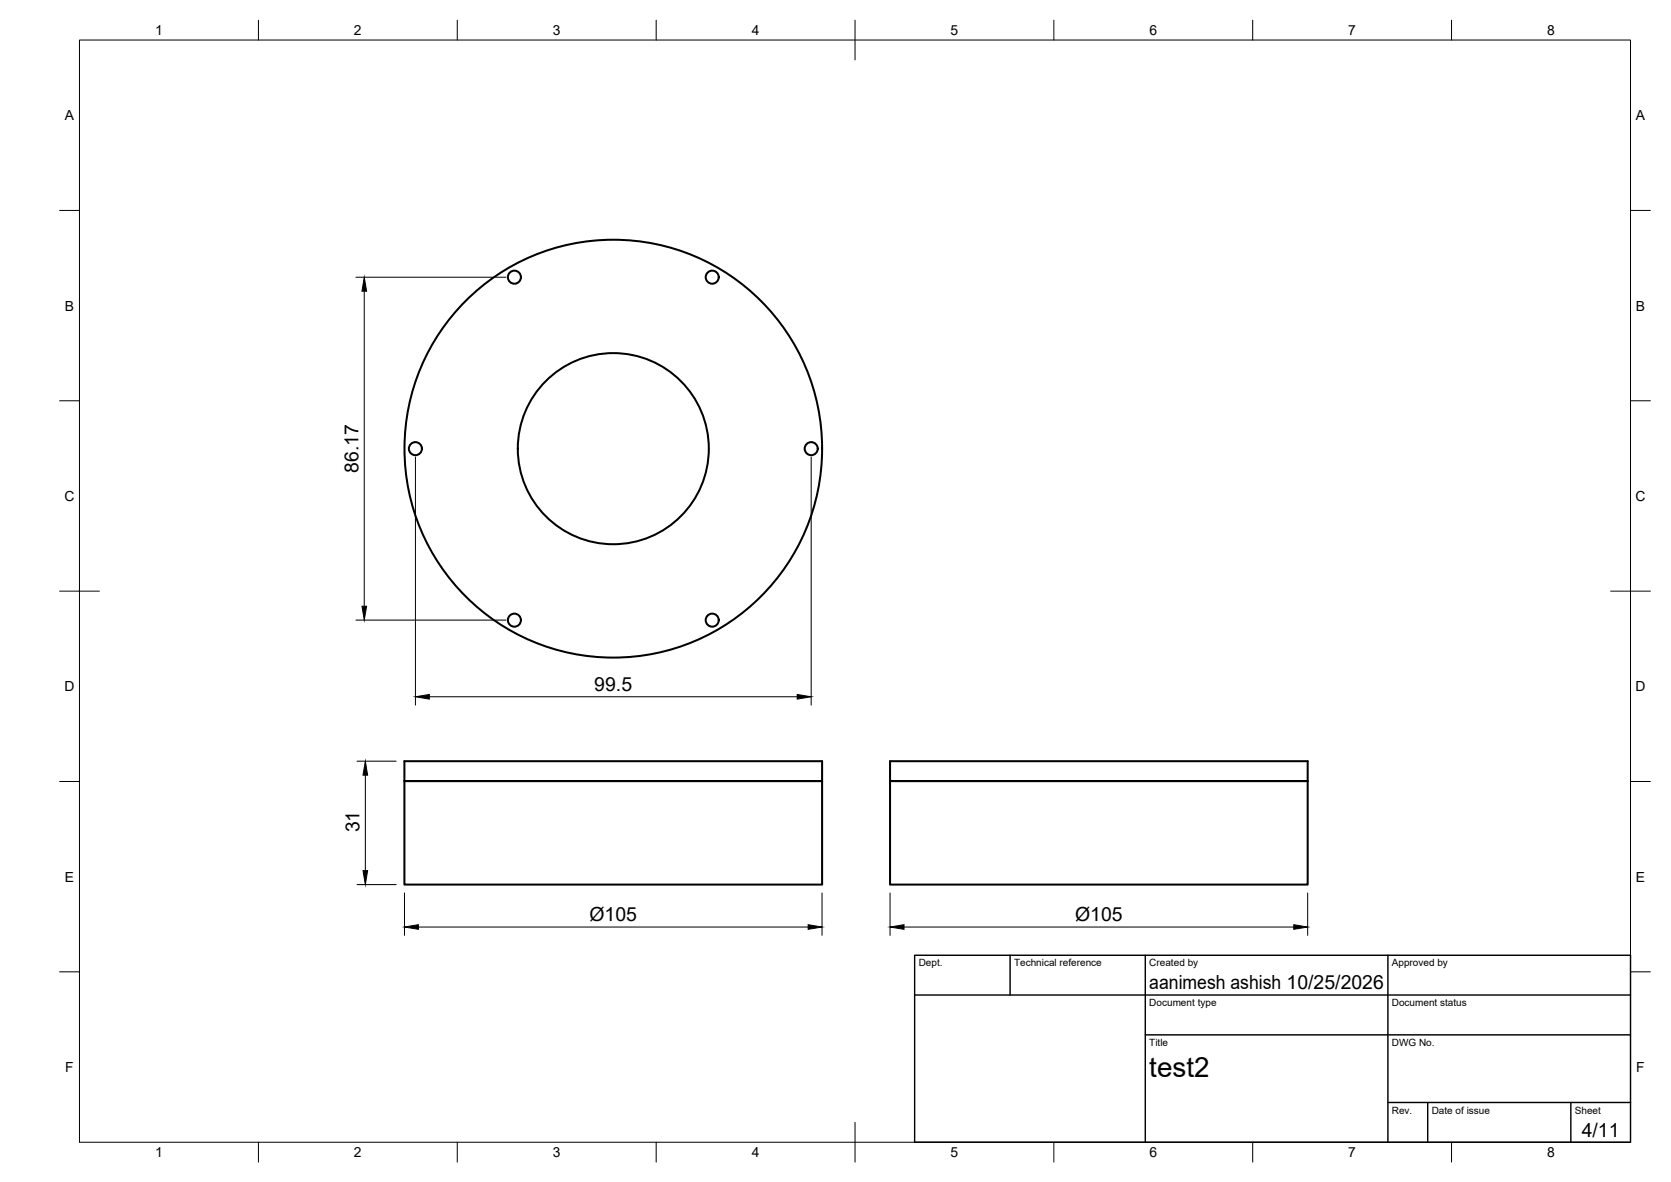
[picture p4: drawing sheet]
<svg xmlns="http://www.w3.org/2000/svg" width="420mm" height="297mm" viewBox="0 0 420 297" stroke-linecap="round" stroke-linejoin="round" font-family="sans-serif">
<!-- layer: Visible -->
<g fill="none" stroke="#000" stroke-width=".51">
<path d="M101.7 191.3h105v5h-105zM101.7 196.3h105v26h-105zM223.8 191.3h105v5h-105zM223.8 196.3h105v26h-105z"/>
<circle cx="129.3" cy="69.7" r="1.64"/>
<circle cx="179.1" cy="69.7" r="1.64"/>
<circle cx="104.4" cy="112.8" r="1.64"/>
<circle cx="154.2" cy="112.8" r="52.5"/>
<circle cx="154.2" cy="112.8" r="24"/>
<circle cx="204" cy="112.8" r="1.64"/>
<circle cx="129.3" cy="155.8" r="1.64"/>
<circle cx="179.1" cy="155.8" r="1.64"/>
</g>
<!-- layer: BORDER -->
<g fill="none" stroke="#000" stroke-width=".25">
<path d="M20 10.1h390v276.9h-390zM65 5.1v5M115 5.1v5M165 5.1v5M215 5.1v10M265 5.1v5M315 5.1v5M365 5.1v5M15 52.9h5M410 52.9h5M15 100.7h5M410 100.7h5"/>
<path d="M15 148.6h10M405 148.6h10M15 196.4h5M410 196.4h5M15 244.2h5M410 244.2h5M65 287v5M115 287v5M165 287v5M215 282.1v9.9M265 287v5M315 287v5"/>
<path d="M365 287v5"/>
</g>
<!-- layer: TITLEBLOCK -->
<path d="M230 240.1h180v46.9h-180zM230 250h180M254 240.1v9.9M288 240.1v46.9M349 240.1v46.9M288 260.1h122M349 277.1h61M359 277.1v9.9M395 277.1v9.9" fill="none" stroke="#000" stroke-width=".36"/>
<!-- layer: FD_Dimensions -->
<g fill="none" stroke="#000" stroke-width=".25">
<path d="M89.5 69.7h37.7M91.6 73.2v79.1M104.5 114.9v62.3M204 114.9v62.3M89.5 155.8h37.7M107.9 175.1h92.5M89.8 191.3h9.8M91.9 194.8v24M89.8 222.3h9.8M101.7 224.4v10.7M105.2 233h98M206.7 224.4v10.7"/>
<path d="M223.8 224.4v10.7M227.3 233h98M328.8 224.4v10.7"/>
</g>
<path d="M91.6 69.7l.6 3.5h-1.2zM91 152.3h1.2l-.6 3.5zM104.5 175.1l3.4-.6v1.2zM200.4 174.5l3.6 .6-3.6 .6zM91.9 191.3l.5 3.5h-1.1zM91.3 218.8h1.1l-.5 3.5zM101.7 233l3.5-.6v1.1zM203.2 232.4l3.5 .6-3.5 .5zM223.8 233l3.5-.6v1.1zM325.3 232.4l3.5 .6-3.5 .5z" fill="#000" stroke="#000" stroke-width=".25"/>
<text font-size="7" x="289" y="270.6">test2</text>
<g font-size="4.9">
<text x="90.1" y="118.9" transform="rotate(-90 90.1 118.9)">86.17</text>
<text x="149.4" y="173.6">99.5</text>
<text x="90.4" y="209.2" transform="rotate(-90 90.4 209.2)">31</text>
<text x="148.2" y="231.4">Ø105</text>
<text x="270.3" y="231.4">Ø105</text>
<text x="289" y="248.5">aanimesh ashish 10/25/2026</text>
<text x="397.7" y="285.7">4/11</text>
</g>
<g font-size="3.5">
<text x="39" y="8.8">1</text>
<text x="89" y="8.8">2</text>
<text x="139" y="8.8">3</text>
<text x="189" y="8.8">4</text>
<text x="239" y="8.8">5</text>
<text x="289" y="8.8">6</text>
<text x="339" y="8.8">7</text>
<text x="389" y="8.8">8</text>
<text x="16.3" y="30.2">A</text>
<text x="411.3" y="30.2">A</text>
<text x="16.3" y="78">B</text>
<text x="411.3" y="78">B</text>
<text x="16.2" y="125.9">C</text>
<text x="411.2" y="125.9">C</text>
<text x="16.2" y="173.7">D</text>
<text x="411.2" y="173.7">D</text>
<text x="16.3" y="221.6">E</text>
<text x="411.3" y="221.6">E</text>
<text x="16.4" y="269.4">F</text>
<text x="411.4" y="269.4">F</text>
<text x="39" y="290.8">1</text>
<text x="89" y="290.8">2</text>
<text x="139" y="290.8">3</text>
<text x="189" y="290.8">4</text>
<text x="239" y="290.8">5</text>
<text x="289" y="290.8">6</text>
<text x="339" y="290.8">7</text>
<text x="389" y="290.8">8</text>
</g>
<g font-size="2.5">
<text x="231" y="242.9">Dept.</text>
<text x="255" y="242.9">Technical reference</text>
<text x="289" y="242.9">Created by</text>
<text x="350" y="242.9">Approved by</text>
<text x="289" y="252.8">Document type</text>
<text x="350" y="252.8">Document status</text>
<text x="289" y="262.9">Title</text>
<text x="350" y="262.9">DWG No.</text>
<text x="350" y="279.9">Rev.</text>
<text x="360" y="279.9">Date of issue</text>
<text x="396" y="279.9">Sheet</text>
</g>
</svg>
